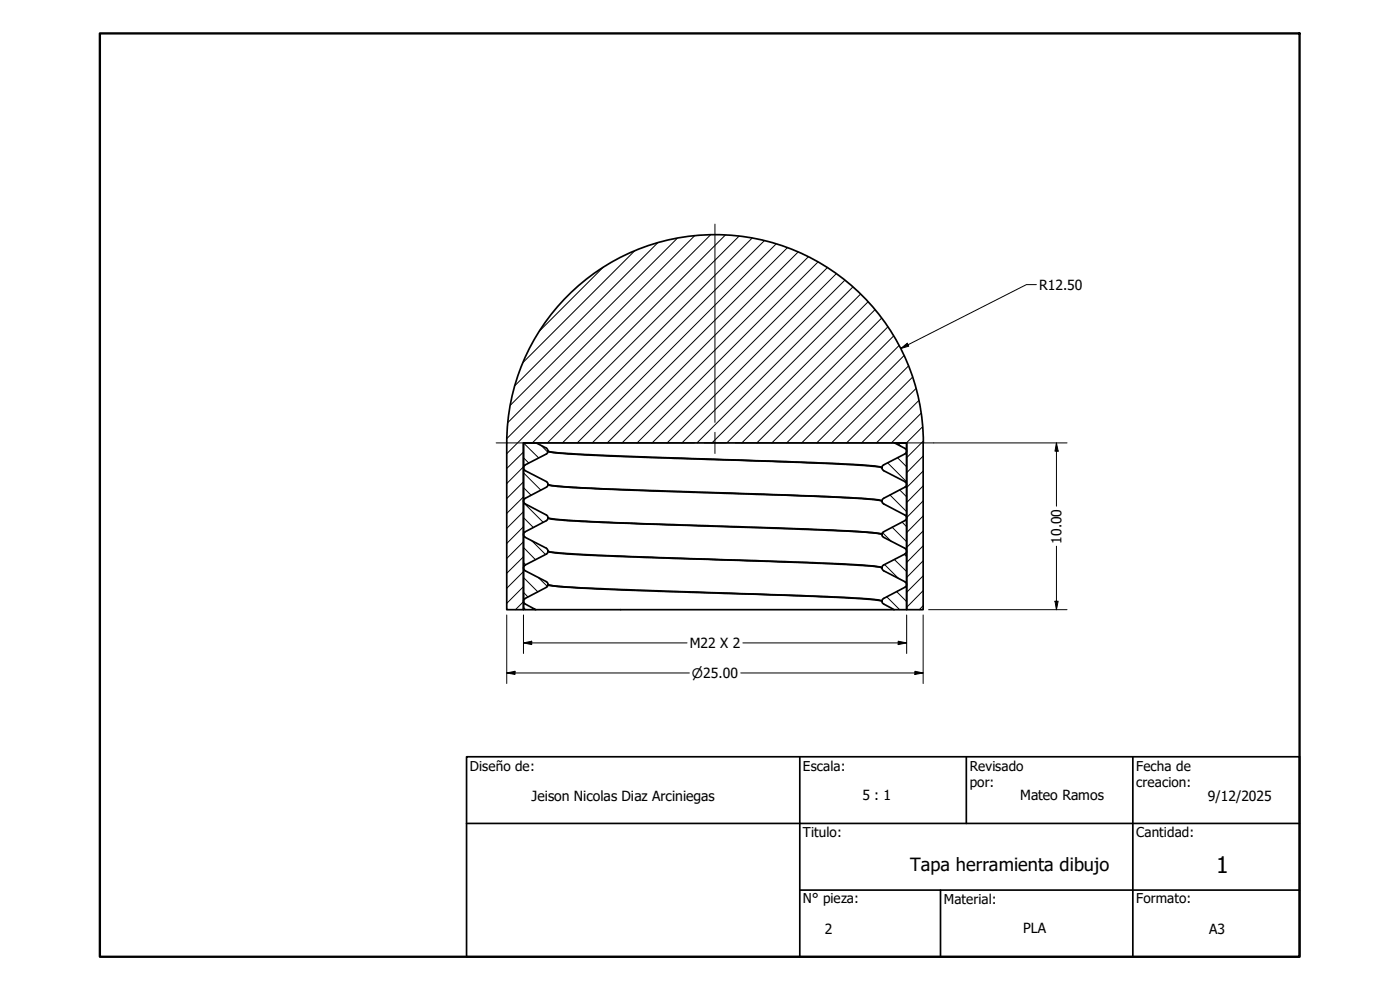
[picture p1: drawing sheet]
<svg xmlns="http://www.w3.org/2000/svg" width="420mm" height="297mm" viewBox="0 0 420 297" stroke-linecap="round" stroke-linejoin="round" font-family="sans-serif">
<!-- layer: Hatch (ANSI) -->
<g fill="none" stroke="#000" stroke-width=".3">
<path d="M190.4 75.3l-33.4 33.5M197.4 72.9l-42.8 42.8M203.3 71.5l-50.1 50.1M208.5 70.7l-56.1 56.1M213.2 70.5l-61.1 61.1M217.7 70.5l-65.6 65.6M221.8 70.9l-62 62M225.7 71.4l-61.4 61.5M229.4 72.2l-60.6 60.7M232.9 73.2l-59.7 59.7M236.3 74.3l-58.6 58.6M239.5 75.6l-57.3 57.3"/>
<path d="M242.6 77.1l-55.9 55.8M245.5 78.6l-54.3 54.3M181 80.2l-19.1 19.2M248.3 80.3l-52.6 52.6M251 82.2l-50.8 50.7M253.6 84.1l-48.9 48.8M256 86.1l-46.8 46.8M258.3 88.3l-44.6 44.6M260.5 90.5l-42.4 42.4M262.6 92.9l-40 40M264.6 95.4l-37.5 37.5M266.4 98.1l-34.8 34.8"/>
<path d="M268.2 100.8l-32.1 32.1M269.8 103.7l-29.2 29.2M271.3 106.7l-26.2 26.2M272.6 109.8l-23 23.1M273.9 113.1l-19.8 19.8M274.9 116.6l-16.3 16.3M157.1 135.6l-5 5M157.1 137.3l1.6 1.6M157.1 132.9l4.6 4.5M162.4 133.7l2 2M266.4 138.9l5.7 5.7M269.4 137.3l2.7 2.8"/>
<path d="M269.4 132.9l1 1M272 135.6h.1M275.7 120.2l-12.7 12.7M276.4 124l-8.9 8.9M276.9 128.1l-4.9 4.8M277.1 136.8l-5 5M277.1 132.4l-5 4.9M157.1 158l-5 5.1M157.1 153.5l-5 5M157.1 149.1l-5 4.9M157.1 144.6l-5 5M157.1 140.1l-5 5"/>
<path d="M157.1 159.8l.1 .1M157.1 155.3l2.9 2.9M157.1 150.8l5.9 5.9M157.1 146.3l2.3 2.3M157.1 141.8l5.2 5.3M264.8 150.7l.5 .5M264.9 159.8l2.6 2.6M267.1 148.5l5 5M267.7 158.2l4.4 4.3M270 147l2.1 2.1M270.7 156.6l1.4 1.4M277.1 159.3l-5 5"/>
<path d="M277.1 154.8l-5 5M277.1 150.3l-5 5M277.1 145.8l-5 5M277.1 141.3l-5 5M157.1 176l-5 5M157.1 171.5l-5 5M157.1 167.1l-5 4.9M157.1 162.5l-5 5.1M157.1 177.7l1.3 1.4M157.1 173.3l4.3 4.3M157.1 168.8l.7 .7M157.1 164.3l3.6 3.6"/>
<path d="M159.5 162.2l4.2 4.2M161.6 173.3l2.7 2.6M265.5 169.4l4.1 4.1M266.1 179.1l3.9 3.8M268.4 167.9l3.7 3.6M269.1 177.5l3 3M271.4 166.3l.7 .8M272 175.9l.1 .1M277.1 177.2l-5 5M277.1 172.8l-5 4.9M277.1 168.3l-5 5M277.1 163.8l-5 5"/>
<path d="M157.1 180.5l-2.4 2.4M157.1 182.2l.6 .7M277.1 181.7l-1.2 1.2"/>
</g>
<!-- layer: Visible (ANSI) -->
<g fill="none" stroke="#000" stroke-width=".51">
<path d="M152.1 132.9a62.5 62.5 0 0 1 62.5-62.5 62.5 62.5 0 0 1 62.5 62.5M152.1 132.9v50h5v-50h115v50h5v-50M164.5 135.4l-.5 .8-6.4 3.3a.98 .98 0 0 0 0 1.7l6.4 3.3 .5 .8M164.5 135.3l-.5-.8-3.1-1.6h-3.8v50h3.7l-3.2-1.7a.92 .92 0 0 1-.5-.8 .92 .92 0 0 1 .5-.8l6.4-3.4 .5-.8M164.5 135.4v.1a147 147 0 0 0 20.2 1.4l57.7 2a184 184 0 0 1 22.2 1.4l.1 .1M164.5 135.3v.1a147 147 0 0 0 20.2 1.4l59.7 2a192.6 192.6 0 0 1 20 1.3l.3 .2M164.5 135.3v.1M164.5 155.4l-.5 .8-6.4 3.4a.92 .92 0 0 0-.5 .8 .92 .92 0 0 0 .5 .8l6.4 3.3 .5 .8M164.5 145.4l-.5 .8-6.4 3.3a.92 .92 0 0 0-.5 .9 .92 .92 0 0 0 .5 .8l6.4 3.3 .5 .8M164.5 155.4a84 84 0 0 0 14.6 1.2l65.3 2.3a147 147 0 0 1 20.2 1.4l.1 .1M164.5 145.4v.1a147 147 0 0 0 20.2 1.4l59.7 2a192.6 192.6 0 0 1 20 1.3l.3 .2M164.5 155.3v.1a108.3 108.3 0 0 0 16.5 1.2l63.4 2.3a147 147 0 0 1 20.2 1.4h.1"/>
<path d="M164.5 145.3a84 84 0 0 0 14.7 1.2l65.2 2.3a147 147 0 0 1 20.2 1.4l.1 .1M164.5 145.3v.1M164.5 155.3v.1M264.7 140.3l.1-.5 .4-.3 6.4-3.3a.92 .92 0 0 0 .5-.8 .92 .92 0 0 0-.5-.9l-3.1-1.6h3.6v50h-3.7l-3.2-1.7-.5-.7M264.7 140.4l.5 .8 6.4 3.3a.92 .92 0 0 1 .5 .8 .92 .92 0 0 1-.5 .9l-6.4 3.3-.5 .8M264.7 150.4l.5 .8 6.4 3.3a.92 .92 0 0 1 .5 .9 .92 .92 0 0 1-.5 .8l-6.4 3.4-.5 .7M264.7 140.3v.1M264.7 150.3v.1M164.5 165.4l-.5 .8-6.4 3.3a.98 .98 0 0 0 0 1.7l6.4 3.3 .5 .8M164.5 175.4v.1a147 147 0 0 0 20.2 1.4l59.7 2a147 147 0 0 1 20.2 1.4l.1 .2M164.5 165.4v.1a147 147 0 0 0 20.2 1.4l61.7 2.1a138.1 138.1 0 0 1 18.2 1.4h.1M164.5 175.3v.1a147 147 0 0 0 20.2 1.4l59.7 2.1a147 147 0 0 1 20.2 1.4h.1"/>
<path d="M164.5 165.3v.1a207.4 207.4 0 0 0 24.3 1.6l55.6 1.8a147 147 0 0 1 20.2 1.4l.1 .2M164.5 165.3v.1M164.5 175.3v.1M264.7 170.4l.5 .8 6.4 3.3a.92 .92 0 0 1 .5 .9 .92 .92 0 0 1-.5 .8l-6.4 3.4-.5 .7M264.7 160.4l.1 .5 .4 .3 6.4 3.3a.98 .98 0 0 1 0 1.7l-6.4 3.3-.4 .3-.1 .6M264.7 160.3v.1M264.7 170.4h.1M160.8 182.9h107.6M264.7 180.3v.2"/>
</g>
<!-- layer: Border (ANSI) -->
<path d="M30 10h360v277.1h-360z" fill="none" stroke="#000" stroke-width=".7"/>
<!-- layer: Title (ANSI) -->
<path d="M140 227.1h250v60h-250zM240 227.1v60M290 227.1v20M340 227.1v60M140 247.1h250M240 267.1h150M282.3 267.1v20" fill="none" stroke="#000" stroke-width=".51"/>
<!-- layer: Dimension (ANSI) -->
<g fill="none" stroke="#000" stroke-width=".3">
<path d="M311 85.4h-3l-37.7 19.2M270.3 104.6l2-1.6 .4 .9zM280.2 132.9h40M317.1 132.9l.5 2.5h-1zM317.1 132.9v19M317.1 163.9v19M152.1 184.5v20.6M157.1 192.9l2.5-.5v1zM157.1 192.9h49.1M157.1 184.5v11.6M222.9 192.9h49.2M269.6 192.4l2.5 .5-2.5 .5z"/>
<path d="M272.1 184.5v11.6M277.1 184.5v20.6M278.7 182.9h41.5M316.6 180.4h1l-.5 2.5zM152.1 201.9l2.5-.5v1zM152.1 201.9h54.8M222.3 201.9h54.8M274.6 201.4l2.5 .5-2.5 .5z"/>
</g>
<path d="M270.3 104.6l2-1.6 .4 .9zM317.1 132.9l.5 2.5h-1zM157.1 192.9l2.5-.5v1zM269.6 192.4l2.5 .5-2.5 .5zM316.6 180.4h1l-.5 2.5zM152.1 201.9l2.5-.5v1zM274.6 201.4l2.5 .5-2.5 .5z" fill="#000"/>
<!-- layer: Center Mark (ANSI) -->
<path d="M214.6 67.2v59.5M148.9 132.9h59.5M211.4 132.9h6.3M214.6 129.7v6.4M220.7 132.9h59.5" fill="none" stroke="#000" stroke-width=".3"/>
<text font-size="6.9" x="365" y="262.1">1</text>
<text font-size="5.5" x="273.2" y="261.2">Tapa herramienta dibujo</text>
<g font-size="4.2">
<text x="311.8" y="86.9">R12.50</text>
<text x="318.6" y="163.1" transform="rotate(-90 318.6 163.1)">10.00</text>
<text x="207" y="194.4">M22 X 2</text>
<text x="159.5" y="240.2">Jeison Nicolas Diaz Arciniegas</text>
<text x="258.8" y="240.1">5 : 1</text>
<text x="306.2" y="240.1">Mateo Ramos</text>
<text x="362.5" y="240.2">9/12/2025</text>
<text x="247.5" y="280.1">2</text>
<text x="307.1" y="280.1">PLA</text>
<text x="362.8" y="280.1">A3</text>
</g>
<g font-size="4.1">
<text x="141" y="231.3">Diseño de:</text>
<text x="241" y="231.2">Escala:</text>
<text x="291" y="231.2">Revisado</text>
<text x="341" y="231.2">Fecha de</text>
<text x="291" y="236.1">por:</text>
<text x="341" y="236.1">creacion:</text>
<text x="241" y="251.2">Titulo:</text>
<text x="341" y="251.2">Cantidad:</text>
<text x="241" y="271.1">N° pieza:</text>
<text x="283.3" y="271.2">Material:</text>
<text x="341" y="271.1">Formato:</text>
</g>
<text font-size="3.9" x="207.6" y="203.4">⌀25.00</text>
</svg>
